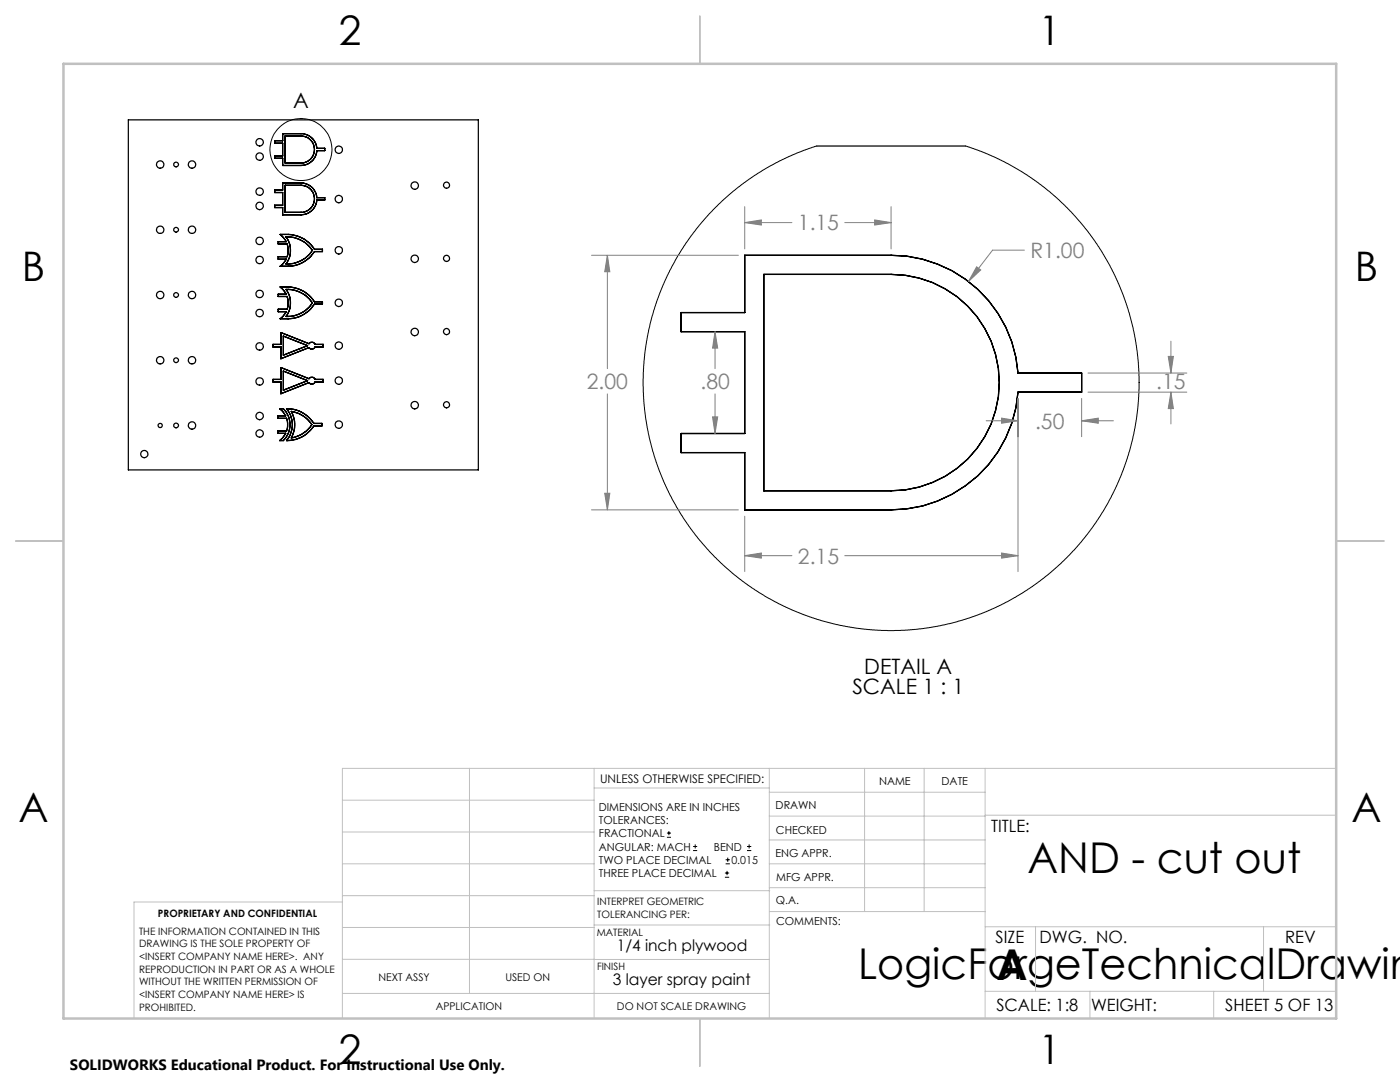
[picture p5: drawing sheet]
<svg xmlns="http://www.w3.org/2000/svg" width="279mm" height="216mm" viewBox="0 0 279 216" stroke-linecap="round" stroke-linejoin="round" font-family="sans-serif">
<g fill="none" stroke="#000" stroke-width=".25">
<path d="M25.6 23.9h69.9v69.9h-69.9zM54.8 37.9h1.6v-1.4h3.7a3.1 3.1 0 0 1 3.1 2.9h1.6v.5h-1.6a3.1 3.1 0 0 1-3.1 3h-3.7v-1.5h-1.6v-.4h1.6v-2.6h-1.6zM54.8 28.1h1.6v-1.4h3.7a3.1 3.1 0 0 1 3.1 2.9h1.6v.5h-1.6a3.1 3.1 0 0 1-3.1 2.9h-3.7v-1.4h-1.6v-.5h1.6v-2.5h-1.6zM56.9 37h3.2a2.7 2.7 0 0 1 2.7 2.7 2.7 2.7 0 0 1-2.7 2.7h-3.2zM56.9 27.1h3.2a2.7 2.7 0 0 1 2.7 2.7 2.7 2.7 0 0 1-2.7 2.7h-3.2zM163 29.1h29.7M55.9 46.8a6.9 6.9 0 0 1 6.9 2.9h1.5v.5h-1.5a6.8 6.8 0 0 1-6.9 2.9l.5-.4 .7-1h-1.6v-.5h1.8a3.9 3.9 0 0 0 0-2.5h-1.8v-.5h1.6zM55.9 57.3a6.9 6.9 0 0 1 6.9 2.9h1.5v.5h-1.5a6.8 6.8 0 0 1-6.9 2.9l.5-.5 .7-.9h-1.6v-.5h1.8a3.9 3.9 0 0 0 0-2.5h-1.8v-.5h1.6zM57.1 57.7a6.1 6.1 0 0 1 5.2 2.7 6 6 0 0 1-5.2 2.7 4.5 4.5 0 0 0 0-5.4zM57.1 47.3a6.1 6.1 0 0 1 5.2 2.7 6 6 0 0 1-5.2 2.7 4.5 4.5 0 0 0 0-5.4zM152.4 54.8h25.4a21.6 21.6 0 0 1 21.6 21.5 21.6 21.6 0 0 1-21.6 21.6h-25.4zM56.1 73.3l5.6 2.3a.72 .72 0 0 1 1.2 .1h1.6v.5h-1.6a.69 .69 0 0 1-.6 .5 .69 .69 0 0 1-.6-.4l-5.6 2.3v-2.4h-1.6v-.5h1.6z"/>
<path d="M56.1 66.4l5.6 2.2a.72 .72 0 0 1 1.2 .1h1.6v.5h-1.6a.69 .69 0 0 1-.6 .5 .69 .69 0 0 1-.6-.3l-5.6 2.2v-2.4h-1.6v-.5h1.6zM56.6 67.1l4.8 1.9-4.8 1.9zM56.6 74l4.8 2-4.8 1.9zM135.9 62.4h12.7v-11.5h29.2a25.4 25.4 0 0 1 25.4 23.5h12.7v3.8h-12.7a25.4 25.4 0 0 1-25.4 23.5h-29.2v-11.4h-12.7v-3.8h12.7v-20.3h-12.7zM55.8 81.6h.8a4.4 4.4 0 0 1 0 6.3h-.8l.5-.4 .7-1h-1.6v-.5h1.8a3.9 3.9 0 0 0 0-2.5h-1.8v-.5h1.6l-.7-1zM57.2 81.6a6.3 6.3 0 0 1 5.5 2.9h1.5v.5h-1.5a6.3 6.3 0 0 1-5.5 2.9 4.9 4.9 0 0 0 0-6.3zM58.1 82.1a6 6 0 0 1 4.1 2.6 6.2 6.2 0 0 1-4.1 2.7 5.5 5.5 0 0 0 0-5.3z"/>
<circle cx="32" cy="32.8" r=".73"/>
<circle cx="35.1" cy="32.8" r=".48"/>
<circle cx="38.3" cy="32.8" r=".73"/>
<circle cx="51.8" cy="31.3" r=".74"/>
<circle cx="51.8" cy="28.4" r=".74"/>
<circle cx="51.8" cy="38.2" r=".74"/>
<circle cx="67.6" cy="29.9" r=".75"/>
<circle cx="67.6" cy="39.7" r=".75"/>
<circle cx="82.8" cy="37" r=".74"/>
<circle cx="89.1" cy="37" r=".6"/>
<circle cx="32" cy="58.9" r=".73"/>
<circle cx="32" cy="45.8" r=".73"/>
<circle cx="35.1" cy="45.8" r=".48"/>
<circle cx="35.1" cy="58.9" r=".48"/>
<circle cx="38.3" cy="45.8" r=".73"/>
<circle cx="38.3" cy="58.9" r=".73"/>
<circle cx="51.8" cy="41.1" r=".74"/>
<circle cx="51.8" cy="51.9" r=".74"/>
<circle cx="51.8" cy="48.1" r=".74"/>
<circle cx="51.8" cy="58.6" r=".74"/>
<circle cx="67.6" cy="49.9" r=".75"/>
<circle cx="82.8" cy="51.6" r=".74"/>
<circle cx="89.1" cy="51.6" r=".6"/>
<circle cx="32" cy="71.9" r=".73"/>
<circle cx="35.1" cy="71.9" r=".48"/>
<circle cx="38.3" cy="71.9" r=".73"/>
<circle cx="51.8" cy="62.4" r=".74"/>
<circle cx="51.8" cy="76.1" r=".74"/>
<circle cx="51.8" cy="69.1" r=".74"/>
<circle cx="67.6" cy="60.4" r=".75"/>
<circle cx="67.6" cy="75.9" r=".75"/>
<circle cx="67.6" cy="69" r=".75"/>
<circle cx="82.8" cy="66.2" r=".74"/>
<circle cx="89.1" cy="66.2" r=".6"/>
<circle cx="28.8" cy="90.6" r=".73"/>
<circle cx="32" cy="84.9" r=".41"/>
<circle cx="35.1" cy="84.9" r=".48"/>
<circle cx="38.3" cy="84.9" r=".73"/>
<circle cx="51.8" cy="83" r=".74"/>
<circle cx="51.8" cy="86.5" r=".74"/>
<circle cx="67.6" cy="84.7" r=".75"/>
<circle cx="82.8" cy="80.9" r=".74"/>
<circle cx="89.1" cy="80.8" r=".6"/>
</g>
<g fill="none" stroke="#000" stroke-width=".2">
<path d="M163 29.1l-4 1.5-3.5 1.5-4.2 2.5-3.9 2.7-3.1 2.7-2.8 2.8-3.1 3.6-2.4 3.5-2.4 4.1-1.7 3.9-1.4 4-1.1 4.1-.6 3.6-.4 4.7v4.7l.5 4.6 .6 3.6 1.5 5 1.5 3.9 1.7 3.6 2.1 3.6 3 4.1 3.2 3.6 2.6 2.4 3.1 2.6 4.4 3 3.4 1.8 4.1 1.8 3.8 1.2 5 1.2 4.3 .6 4 .2 3.9-.1 4.2-.4 4.8-1 4.2-1.3 4.4-1.8 3.9-2 3.5-2.2 3.6-2.8 3.6-3.4 2.5-2.7 2.9-3.8 2.6-4.2 1.9-4 1.4-3.6 1.5-5.1 .7-3.8 .5-4.4v-4.1l-.3-4.8-.8-4.7-1.3-4.6-1.5-4-1.9-4-1.8-3.1-2.6-3.7-3.2-3.8-2.7-2.6-3.5-3-3.6-2.4-3.7-2.1-4.1-1.9-3.6-1.3M133.1 167.1h.8M133.1 166.2h.8M133.5 165.8v.9M138.3 169.7h.8M138.3 168.9h.8M138.7 168.5v.8M144.7 175h.8M144.7 174.2h.8M144.8 172.4h.9M144.8 171.6h.9M145.1 173.8v.8"/>
<path d="M145.2 171.1v.9M149.1 169.7h.8M149.1 168.9h.8M149.5 168.5v.8"/>
<circle cx="60.1" cy="29.8" r="6.2"/>
</g>
<g fill="none" stroke="#808080" stroke-width=".2">
<path d="M118 50.9h29.4M121.2 50.9v22.7M121.2 50.9l.5 3.3h-1zM148.6 41.2v8.5M148.6 44.4h9.4M148.6 44.4l3.3-.5v1zM168.6 44.4h9.2M174.6 43.9l3.2 .5-3.2 .5zM177.8 41.2v8.5M194.9 53.2l.8 .7-2.4 2.3zM204.4 49.9h-6.3l-4.8 6.3M121.2 78.6v23.1"/>
<path d="M142.7 66.2v7.4M142.7 78.6v7.9M142.7 66.2l.5 3.3h-1zM203.2 79.5v34.6M215.9 79.5v7.6M217.1 78.2h19.8M217.1 74.4h19.8M233.2 71.1h1l-.5 3.3zM233.7 68.1v6.3M233.7 78.2v6.4M233.7 78.2l.5 3.3h-1zM120.7 98.4h1l-.5 3.3z"/>
<path d="M142.2 83.2h1l-.5 3.3zM196.8 84h6.4M199.9 83.4l3.3 .6-3.3 .5zM215.9 84h6.3M215.9 84l3.3-.6v1.1zM118 101.7h29.4M148.6 103v11.1M148.6 110.9h9.4M148.6 110.9l3.3-.6v1.1zM168.6 110.9h34.6M199.9 110.3l3.3 .6-3.3 .5z"/>
</g>
<g fill="none" stroke="#c0c0c0" stroke-width=".2">
<path d="M68.3 159.7h50.3M93.7 153.3v44.9M118.6 153.3v49.9M118.6 157.2h34.9M153.5 153.3v49.9M153.5 158.1h43.1M172.5 153.3v28.6M184.4 153.3v28.6M196.6 153.3v49.9M266.7 153.3h-198.4v49.9M68.3 178.7h50.3M68.3 172.4h50.3"/>
<path d="M68.3 166h50.3M68.3 180h-41.6v23.2M118.6 177.7h35M153.5 167.6h43.1M153.5 162.8h43.1M153.5 172.4h43.1M153.5 177.1h43.1M196.6 162.7h70.1M68.3 198.2h85.2M68.3 191.4l85.2 .1M68.3 185.1h50.3M118.6 184.6h35"/>
<path d="M153.6 181.9h43M196.6 197.8h70.1M196.6 184.9h70.1M206.7 184.9v12.9M217.5 197.8v5.4M242.2 197.8v5.4M252.2 184.9v12.9"/>
</g>
<path d="M139.7 3.2v9.5M3.1 107.9h9.6M266.7 107.9h9.5M139.7 203.2v9.6" fill="none" stroke="#c0c0c0" stroke-width=".25"/>
<path d="M12.7 12.7h254v190.5h-254z" fill="none" stroke="#c0c0c0" stroke-width=".5"/>
<path d="M233.7 78.2l.5 3.3h-1zM233.2 71.1h1l-.5 3.3zM215.9 84l3.3-.6v1.1zM199.9 83.4l3.3 .6-3.3 .5zM148.6 44.4l3.3-.5v1zM174.6 43.9l3.2 .5-3.2 .5zM121.2 50.9l.5 3.3h-1zM120.7 98.4h1l-.5 3.3zM142.7 66.2l.5 3.3h-1zM142.2 83.2h1l-.5 3.3zM194.9 53.2l-1.6 3 2.4-2.3zM199.9 110.3l3.3 .6-3.3 .5zM148.6 110.9l3.3-.6v1.1z" fill="#808080"/>
<g font-size="8.5">
<text x="205.1" y="174.2">AND - cut out</text>
<text x="171.3" y="195.4">LogicForgeTechnicalDrawin</text>
<text x="198.9" y="195.5">A</text>
</g>
<g font-size="8.1">
<text x="67.6" y="8.9">2</text>
<text x="207.3" y="8.9">1</text>
<text x="4.4" y="56.2">B</text>
<text x="270.4" y="56.2">B</text>
<text x="3.7" y="164.1">A</text>
<text x="269.7" y="164.1">A</text>
<text x="67.6" y="212.4">2</text>
<text x="207.3" y="212.4">1</text>
</g>
<g font-size="4.2">
<text x="58.5" y="21.5">A</text>
<text x="172.5" y="134.4">DETAIL A</text>
<text x="170.1" y="138.6">SCALE 1 : 1</text>
</g>
<g font-size="4.2" fill="#808080">
<text x="159.2" y="46">1.15</text>
<text x="205.6" y="51.5">R1.00</text>
<text x="117.1" y="77.7">2.00</text>
<text x="139.8" y="77.7">.80</text>
<text x="230.8" y="77.7">.15</text>
<text x="206.6" y="85.5">.50</text>
<text x="159.2" y="112.5">2.15</text>
</g>
<g font-size="3.4">
<text x="197.8" y="166">TITLE:</text>
<text x="198.7" y="188.1">SIZE</text>
<text x="207.5" y="188.1">DWG. NO.</text>
<text x="256.5" y="188.2">REV</text>
<text x="198.8" y="201.7">SCALE: 1:8</text>
<text x="217.7" y="201.8">WEIGHT:</text>
<text x="244.5" y="201.7">SHEET 5 OF 13</text>
</g>
<g font-size="3.2">
<text x="123.1" y="189.8">1/4 inch plywood</text>
<text x="122.3" y="196.6">3 layer spray paint</text>
</g>
<text font-size="3" x="14" y="213.5">SOLIDWORKS Educational Product. For Instructional Use Only.</text>
<text font-size="2.4" x="119.8" y="156.2">UNLESS OTHERWISE SPECIFIED:</text>
<g font-size="2.2">
<text x="119.5" y="161.8">DIMENSIONS ARE IN INCHES</text>
<text x="154.8" y="161.4">DRAWN</text>
<text x="175.4" y="156.6">NAME</text>
<text x="187.9" y="156.7">DATE</text>
<text x="119.5" y="164.4">TOLERANCES:</text>
<text x="119.5" y="167.1">FRACTIONAL</text>
<text x="154.9" y="166.3">CHECKED</text>
<text x="119.5" y="169.7">ANGULAR: MACH</text>
<text x="119.5" y="172.4">TWO PLACE DECIMAL</text>
<text x="142.5" y="169.7">BEND</text>
<text x="146" y="172.4">0.015</text>
<text x="154.8" y="171">ENG APPR.</text>
<text x="119.5" y="175">THREE PLACE DECIMAL</text>
<text x="154.9" y="175.7">MFG APPR.</text>
<text x="154.9" y="180.4">Q.A.</text>
<text x="154.9" y="184.6">COMMENTS:</text>
</g>
<g font-size="2.1">
<text x="75.5" y="195.7">NEXT ASSY</text>
<text x="100.9" y="195.7">USED ON</text>
<text x="86.9" y="201.5">APPLICATION</text>
<text x="123.1" y="201.6">DO NOT SCALE DRAWING</text>
</g>
<g font-size="2">
<text x="31.5" y="182.9">PROPRIETARY AND CONFIDENTIAL</text>
<text x="119.2" y="180.6">INTERPRET GEOMETRIC</text>
<text x="119.2" y="183.1">TOLERANCING PER:</text>
<text x="27.8" y="186.5">THE INFORMATION CONTAINED IN THIS</text>
<text x="27.8" y="189">DRAWING IS THE SOLE PROPERTY OF</text>
<text x="27.8" y="191.6">&lt;INSERT COMPANY NAME HERE&gt;. ANY</text>
<text x="119.1" y="186.7">MATERIAL</text>
<text x="27.8" y="194.1">REPRODUCTION IN PART OR AS A WHOLE</text>
<text x="27.8" y="196.6">WITHOUT THE WRITTEN PERMISSION OF</text>
<text x="119.1" y="193.5">FINISH</text>
<text x="27.8" y="199.1">&lt;INSERT COMPANY NAME HERE&gt; IS</text>
<text x="27.8" y="201.7">PROHIBITED.</text>
</g>
</svg>
